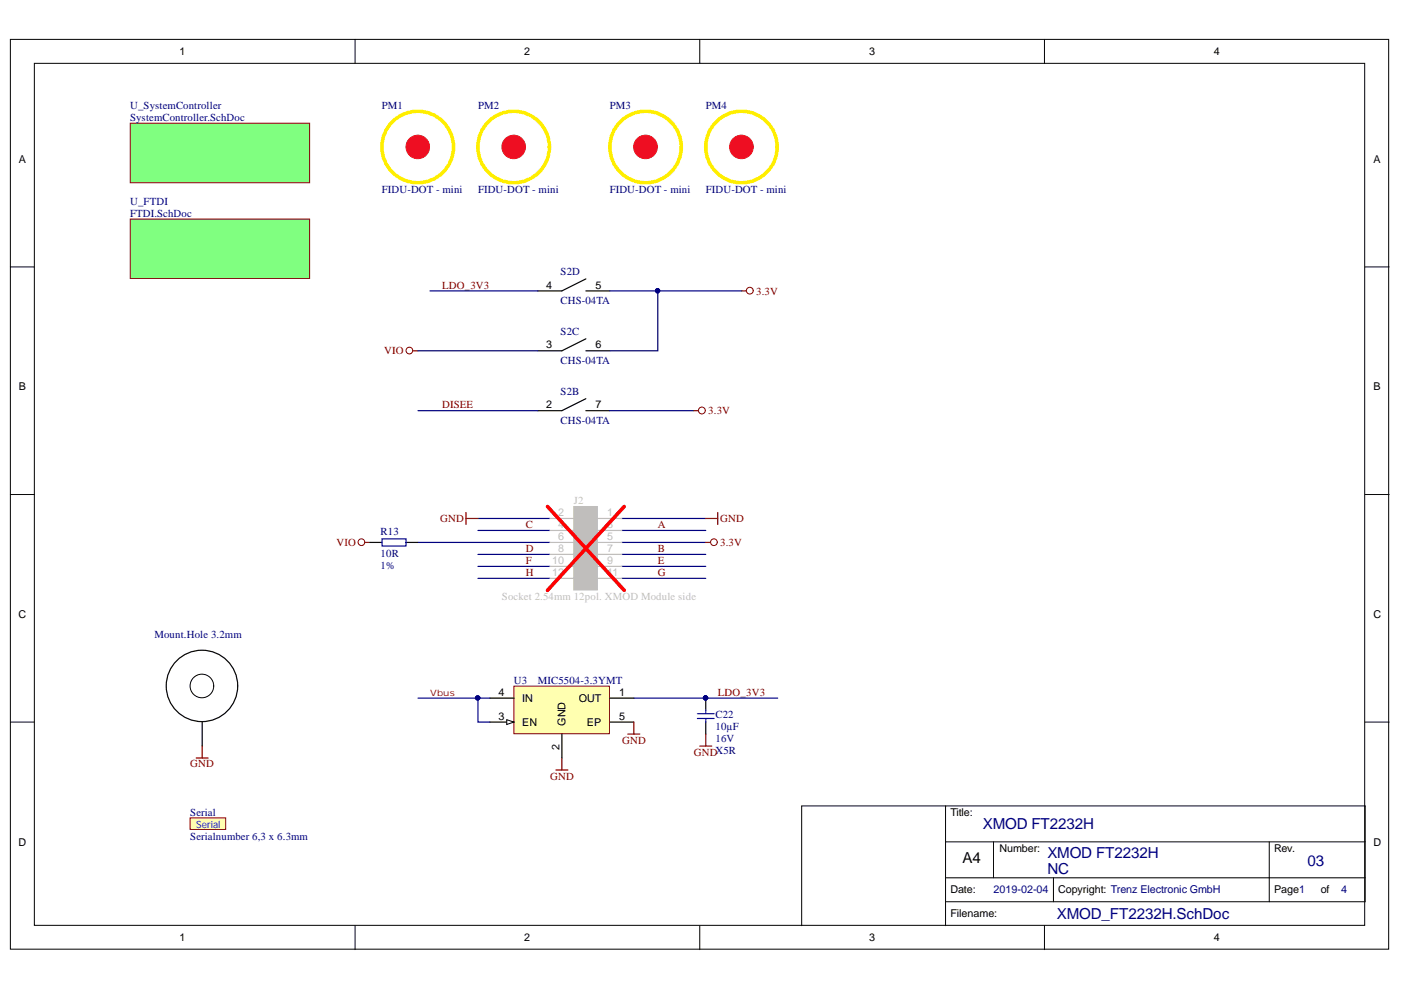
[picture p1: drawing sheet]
<svg xmlns="http://www.w3.org/2000/svg" width="297mm" height="210mm" viewBox="0 0 297 210" stroke-linecap="round" stroke-linejoin="round" font-family="sans-serif">
<g fill="#fff" stroke="#000" stroke-width=".21">
<path d="M2.2 8.4h292.2v192.8h-292.2z"/>
<path d="M7.3 13.4h282v182.8h-282z"/>
</g>
<g fill="none" stroke="#000" stroke-width=".21">
<path d="M75.3 8.4v5M148.4 8.4v5M221.4 8.4v5M2.2 56.6h5.1M289.4 56.6h5.1M2.2 104.9h5.1M289.4 104.9h5.1M2.2 153.1h5.1M289.4 153.1h5.1M200.5 170.9h88.9v20.3h-88.9zM200.5 170.9h-30.5v25.4M200.5 178.5h88.9"/>
<path d="M210.6 178.5v7.6h-10.1M269.1 178.5v12.7M75.3 196.3v5M148.4 196.3v5M200.5 191.2v5.1M210.6 186.1h78.8M221.4 196.3v5M223.4 186.1v5.1"/>
<circle cx="42.8" cy="145.4" r="2.5"/>
</g>
<g fill="none" stroke="#000" stroke-width=".25">
<path d="M42.9 153.1v5.1"/>
<circle cx="42.8" cy="145.4" r="7.6"/>
</g>
<path d="M42.9 158.2v2.5M41.6 160.7h2.5M117.9 163.3h2.5M119.1 160.7v2.6" fill="none" stroke="#800000" stroke-width=".25"/>
<g fill="none" stroke="#fe0" stroke-width=".76">
<circle cx="88.6" cy="31.2" r="7.6"/>
<circle cx="108.9" cy="31.2" r="7.6"/>
</g>
<g fill="#ee0e22" stroke="#ee0e22" stroke-width=".21">
<circle cx="88.6" cy="31.2" r="2.49"/>
<circle cx="108.9" cy="31.2" r="2.49"/>
</g>
<path d="M101.3 148v5.1h2.6" fill="none" stroke="#000080" stroke-width=".25"/>
<circle cx="101.3" cy="148" r=".46" fill="#000080" stroke="#000080" stroke-width=".21"/>
<g fill="#80ff80" stroke="#800000" stroke-width=".21">
<path d="M27.6 26.1h38v12.6h-38z"/>
<path d="M27.6 46.4h38v12.6h-38z"/>
</g>
<g fill="none" stroke="#000080" stroke-width=".25">
<path d="M88.6 74.4h25.4M91.2 61.7h22.8M129.3 61.7h28M139.5 61.7v12.7h-10.2M88.6 87.1h25.4M129.3 87.1h17.8M88.6 115h28M101.3 109.9h15.3M101.3 112.5h15.3M101.3 117.5h15.3M131.8 109.9h17.8M131.8 112.5h17.8"/>
<path d="M131.8 115h17.8M131.8 117.5h17.8M101.3 120.1h15.3M101.3 122.6h15.3M131.8 120.1h17.8M131.8 122.6h17.8M88.6 148h15.3M134.4 148h30.5"/>
</g>
<path d="M87.6 74.4h1M157.3 61.7h1M147.1 87.1h1M77.4 115h1.1M98.8 108.7v2.5M98.8 109.9h2.5M149.6 109.9h2.6M149.6 115h1.1M152.2 108.7v2.5M148.4 158.2h2.5M149.6 155.6v2.6" fill="none" stroke="#800000" stroke-width=".25"/>
<g fill="none" stroke="#800000" stroke-width=".21">
<circle cx="86.8" cy="74.3" r=".71"/>
<circle cx="159" cy="61.6" r=".72"/>
<circle cx="148.8" cy="87" r=".72"/>
<circle cx="76.6" cy="115" r=".71"/>
<circle cx="151.4" cy="115" r=".71"/>
</g>
<g fill="none" stroke="#fe0" stroke-width=".76">
<circle cx="136.9" cy="31.2" r="7.6"/>
<circle cx="157.2" cy="31.2" r="7.6"/>
</g>
<g fill="#ee0e22" stroke="#ee0e22" stroke-width=".21">
<circle cx="136.9" cy="31.2" r="2.5"/>
<circle cx="157.2" cy="31.2" r="2.5"/>
</g>
<path d="M124.2 59.1l-5.1 2.6h-5.1M124.2 71.8l-5.1 2.6h-5.1M124.2 74.4h5.1M124.2 61.7h5.1M124.2 84.5l-5.1 2.6h-5.1M124.2 87.1h5.1M78.5 115h2.5M86.1 115h2.5M149.6 148v2.6M149.6 153.1v2.5" fill="none" stroke="#000" stroke-width=".25"/>
<g fill="#000080" stroke="#000080" stroke-width=".21">
<circle cx="139.4" cy="61.6" r=".46"/>
<circle cx="149.6" cy="148" r=".46"/>
<circle cx="101.3" cy="148" r=".46"/>
</g>
<path d="M81 114.2h5.1v1.6h-5.1zM147.9 152.3h3.5M147.9 151.3h3.5M149.6 150.6v.7M149.6 152.3v.8" fill="none" stroke="#00f" stroke-width=".25"/>
<path d="M40.3 173.4h7.6v2.5h-7.6z" fill="#ffffb0" stroke="#800000" stroke-width=".21"/>
<path d="M121.6 107.4h5.1v17.7h-5.1z" fill="#c0bebc" stroke="#c0bebc" stroke-width=".21"/>
<path d="M116.6 109.9h5.1M116.6 112.5h5.1M116.6 115h5.1M116.6 117.5h5.1M126.8 109.9h5M126.8 112.5h5M126.8 115h5M126.8 117.5h5M116.6 120.1h5.1M116.6 122.6h5.1M126.8 120.1h5M126.8 122.6h5" fill="none" stroke="#c0bebc" stroke-width=".25"/>
<path d="M116.1 107.4l16.2 17.8M132.3 107.4l-16.2 17.8" fill="none" stroke="#f00" stroke-width=".76"/>
<path d="M109 145.5h20.2v10.1h-20.2z" fill="#ffffb0" stroke="#800000" stroke-width=".21"/>
<path d="M103.9 153.1h5.1" fill="none" stroke="#000" stroke-width=".25"/>
<path d="M107.4 152.6l1.6 .5-1.6 .5z" fill="#fff"/>
<path d="M107.4 152.6l1.6 .5-1.6 .5z" fill="none" stroke="#000" stroke-width=".21"/>
<path d="M103.9 148h5.1M119.1 155.6v5.1M129.3 148h5.1M129.3 153.1h5.1" fill="none" stroke="#000" stroke-width=".25"/>
<path d="M133.1 155.6h2.6M134.4 153.1v2.5" fill="none" stroke="#800000" stroke-width=".25"/>
<g font-size="3.2" fill="#000080">
<text x="208.4" y="175.8">XMOD FT2232H</text>
<text x="222.1" y="185.2">NC</text>
<text x="222.1" y="181.9">XMOD FT2232H</text>
<text x="277.2" y="183.7">03</text>
<text x="224.1" y="194.8">XMOD_FT2232H.SchDoc</text>
</g>
<text font-size="3.2" x="204.1" y="182.9">A4</text>
<g font-size="2.3">
<text x="38.1" y="11.7">1</text>
<text x="111.2" y="11.7">2</text>
<text x="184.3" y="11.7">3</text>
<text x="257.4" y="11.7">4</text>
<text x="4" y="34.6">A</text>
<text x="291.2" y="34.6">A</text>
<text x="115.8" y="61.2">4</text>
<text x="126.2" y="61.2">5</text>
<text x="115.8" y="73.9">3</text>
<text x="126.2" y="73.9">6</text>
<text x="4" y="82.8">B</text>
<text x="291.2" y="82.8">B</text>
<text x="115.8" y="86.6">2</text>
<text x="126.2" y="86.6">7</text>
<text x="3.9" y="131">C</text>
<text x="291.2" y="131">C</text>
<text x="105.7" y="147.5">4</text>
<text x="110.7" y="148.8">IN</text>
<text x="122.8" y="148.8">OUT</text>
<text x="131.3" y="147.5">1</text>
<text x="105.7" y="152.6">3</text>
<text x="110.7" y="153.9">EN</text>
<text x="119.9" y="153.8" transform="rotate(-90 119.9 153.8)">GND</text>
<text x="124.4" y="153.9">EP</text>
<text x="131.3" y="152.6">5</text>
<text x="118.6" y="158.9" transform="rotate(-90 118.6 158.9)">2</text>
<text x="201.5" y="172.9">Title:</text>
<text x="3.9" y="179.3">D</text>
<text x="291.2" y="179.3">D</text>
<text x="211.9" y="180.6">Number:</text>
<text x="270.1" y="180.6">Rev.</text>
<text x="201.5" y="189.4">Date:</text>
<text x="224.4" y="189.4">Copyright: Trenz Electronic GmbH</text>
<text x="270.1" y="189.4">Page1</text>
<text x="280" y="189.4">of</text>
<text x="201.5" y="194.5">Filename:</text>
<text x="38.1" y="199.6">1</text>
<text x="111.2" y="199.6">2</text>
<text x="184.3" y="199.6">3</text>
<text x="257.4" y="199.6">4</text>
</g>
<g font-size="2.3" fill="#000080">
<text x="27.6" y="23.1">U_SystemController</text>
<text x="81" y="23.1">PM1</text>
<text x="101.4" y="23.1">PM2</text>
<text x="129.3" y="23.1">PM3</text>
<text x="149.7" y="23.1">PM4</text>
<text x="27.6" y="25.6">SystemController.SchDoc</text>
<text x="81" y="40.8">FIDU-DOT - mini</text>
<text x="101.4" y="40.8">FIDU-DOT - mini</text>
<text x="129.3" y="40.8">FIDU-DOT - mini</text>
<text x="149.7" y="40.8">FIDU-DOT - mini</text>
<text x="27.6" y="43.4">U_FTDI</text>
<text x="27.6" y="46">FTDI.SchDoc</text>
<text x="118.9" y="58.4">S2D</text>
<text x="118.9" y="64.5">CHS-04TA</text>
<text x="118.9" y="71.1">S2C</text>
<text x="118.9" y="77.2">CHS-04TA</text>
<text x="118.9" y="83.8">S2B</text>
<text x="118.9" y="89.9">CHS-04TA</text>
<text x="80.7" y="113.5">R13</text>
<text x="80.7" y="118.1">10R</text>
<text x="80.7" y="120.6">1%</text>
<text x="32.7" y="135.3">Mount.Hole 3.2mm</text>
<text x="109" y="145">U3</text>
<text x="114" y="145">MIC5504-3.3YMT</text>
<text x="151.7" y="152.3">C22</text>
<text x="151.7" y="154.9">10µF</text>
<text x="151.7" y="157.4">16V</text>
<text x="40.4" y="172.9">Serial</text>
<text x="40.4" y="178">Serialnumber 6,3 x 6.3mm</text>
<text x="210.7" y="189.4">2019-02-04</text>
<text x="284.3" y="189.4">4</text>
</g>
<g font-size="2.3" fill="#800000">
<text x="93.7" y="61.2">LDO_3V3</text>
<text x="160.3" y="62.5">3.3V</text>
<text x="81.5" y="75.1">VIO</text>
<text x="93.7" y="86.6">DISEE</text>
<text x="150.2" y="87.8">3.3V</text>
<text x="93.3" y="110.7">GND</text>
<text x="111.5" y="112">C</text>
<text x="139.5" y="112">A</text>
<text x="152.7" y="110.7">GND</text>
<text x="71.3" y="115.8">VIO</text>
<text x="111.5" y="117.1">D</text>
<text x="111.5" y="119.6">F</text>
<text x="139.5" y="117.1">B</text>
<text x="139.5" y="119.6">E</text>
<text x="152.7" y="115.8">3.3V</text>
<text x="111.5" y="122.1">H</text>
<text x="139.5" y="122.1">G</text>
<text x="152.2" y="147.5">LDO_3V3</text>
<text x="131.9" y="157.6">GND</text>
<text x="147.1" y="160.2">GNDX5R</text>
<text x="40.4" y="162.7">GND</text>
<text x="116.7" y="165.3">GND</text>
</g>
<g font-size="2.3" fill="#c0bebc">
<text x="121.7" y="106.9">J2</text>
<text x="118.4" y="109.5">2</text>
<text x="118.4" y="112">4</text>
<text x="128.8" y="109.5">1</text>
<text x="128.8" y="112">3</text>
<text x="117.1" y="119.6">10</text>
<text x="118.4" y="114.5">6</text>
<text x="118.4" y="117.1">8</text>
<text x="128.8" y="114.5">5</text>
<text x="128.8" y="117.1">7</text>
<text x="128.8" y="119.6">9</text>
<text x="117.1" y="122.1">12</text>
<text x="128.8" y="122.1">11</text>
<text x="106.4" y="127.2">Socket 2.54mm 12pol. XMOD Module side</text>
</g>
<text font-size="2.1" fill="#00f" x="41.6" y="175.5">Serial</text>
<text font-size="1.9" fill="#800000" x="91.2" y="147.6">Vbus</text>
</svg>
